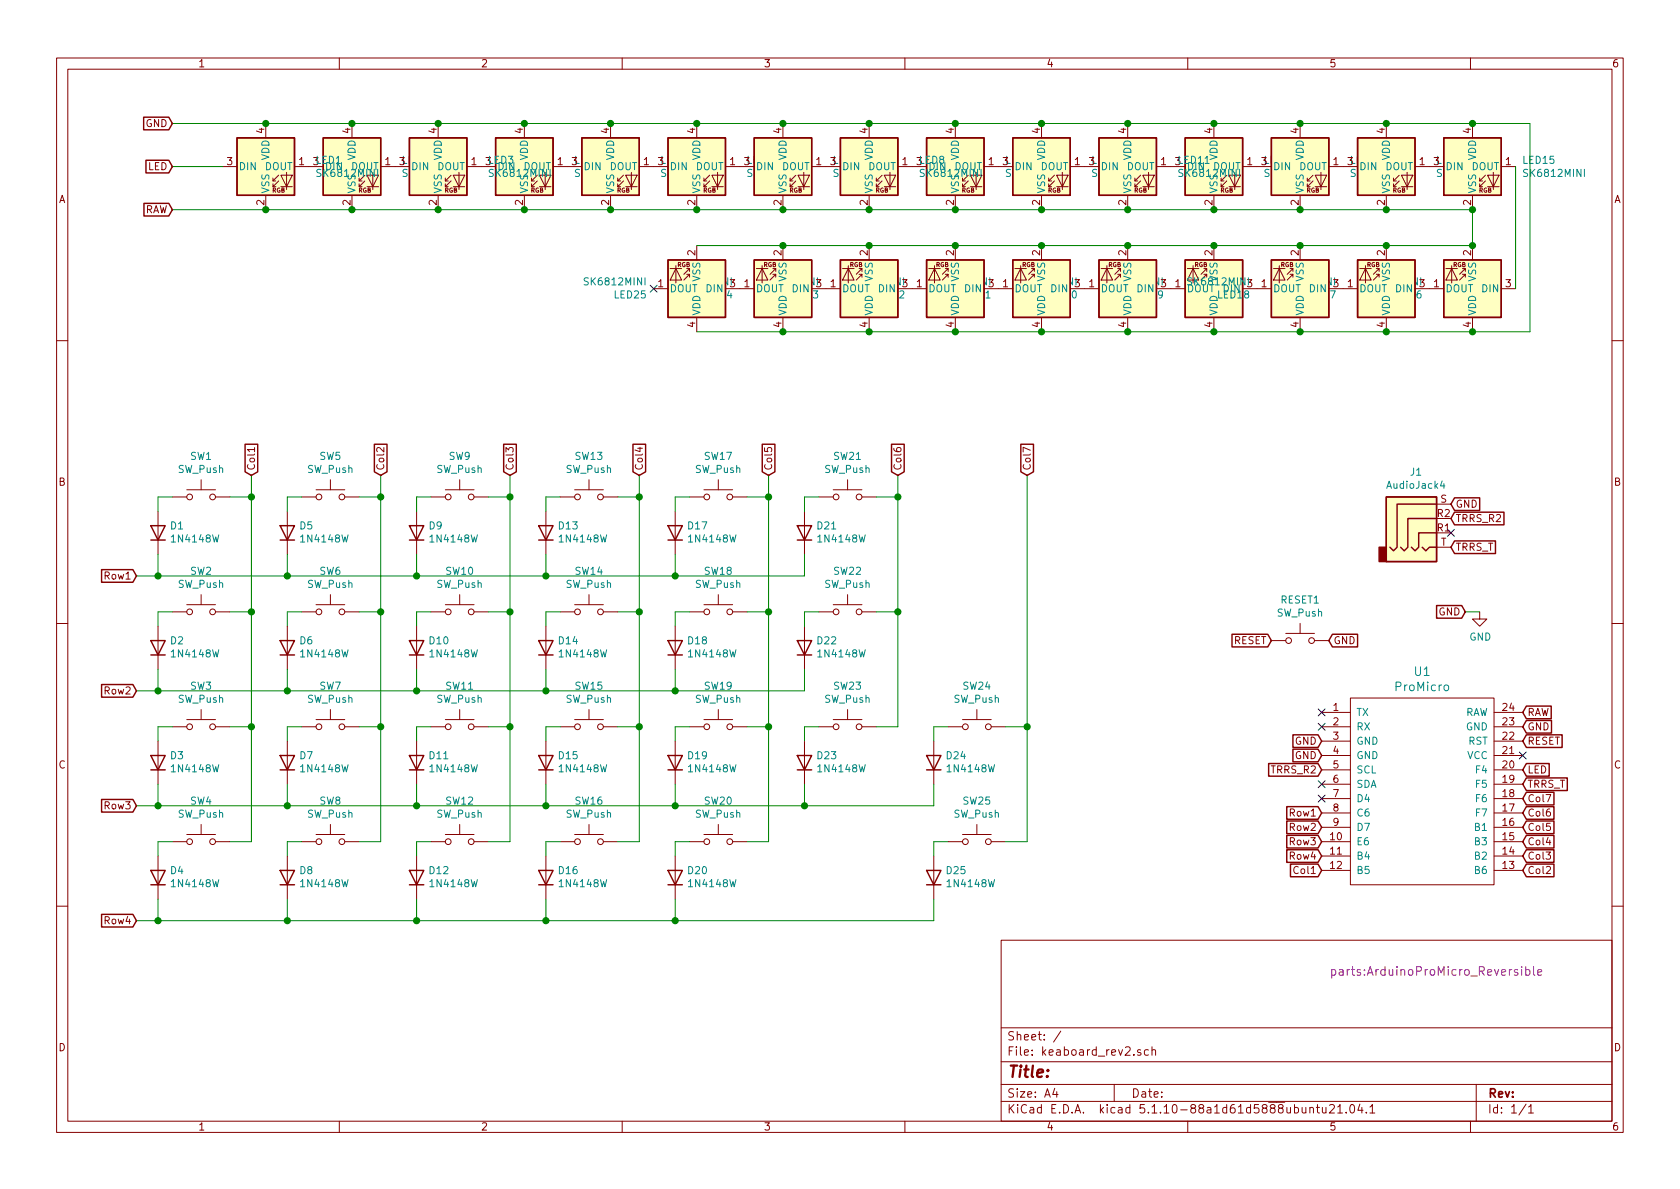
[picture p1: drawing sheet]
EESchema Schematic File Version 4
EELAYER 30 0
EELAYER END
$Descr A4 11693 8268
encoding utf-8
Sheet 1 1
Title ""
Date ""
Rev ""
Comp ""
Comment1 ""
Comment2 ""
Comment3 ""
Comment4 ""
$EndDescr
Text GLabel 1200 850  0    50   Input ~ 0
GND
Text GLabel 1200 1150 0    50   Input ~ 0
LED
Wire Wire Line
	1200 1150 1550 1150
Wire Wire Line
	1200 850  1850 850 
Wire Wire Line
	1200 1450 1850 1450
$Comp
L LED:SK6812MINI LED1
U 1 1
P 1850 1150
F 0 "LED1" H 2194 1196 50  0000 L CNN
F 1 "SK6812MINI" H 2194 1105 50  0000 L CNN
F 2 "parts:YS-SK6812MINI-E_reversible" H 1900 850 50  0001 L TNN
F 3 "https://cdn-shop.adafruit.com/product-files/2686/SK6812MINI_REV.01-1-2.pdf" H 1950 775 50  0001 L TNN
	1    1850 1150
	1    0    0    -1  
$EndComp
$Comp
L promicro:ProMicro U1
U 1 1
P 9900 5700
F 0 "U1" H 9900 6737 60  0000 C CNN
F 1 "ProMicro" H 9900 6631 60  0000 C CNN
F 2 "parts:ArduinoProMicro_Reversible" H 10000 4650 60  0000 C CNN
F 3 "" H 10000 4650 60  0000 C CNN
	1    9900 5700
	1    0    0    -1  
$EndComp
Text GLabel 10600 5050 2    50   Input ~ 0
GND
Text GLabel 9200 5150 0    50   Input ~ 0
GND
Text GLabel 9200 5250 0    50   Input ~ 0
GND
$Comp
L Diode:1N4148W D1
U 1 1
P 1100 3700
F 0 "D1" V 1146 3620 50  0000 R CNN
F 1 "1N4148W" V 1055 3620 50  0000 R CNN
F 2 "parts:D_SOD123_reversible" H 1100 3525 50  0001 C CNN
F 3 "https://www.vishay.com/docs/85748/1n4148w.pdf" H 1100 3700 50  0001 C CNN
	1    1100 3700
	0    -1   -1   0   
$EndComp
$Comp
L Switch:SW_Push SW1
U 1 1
P 1400 3450
F 0 "SW1" H 1400 3735 50  0000 C CNN
F 1 "SW_Push" H 1400 3644 50  0000 C CNN
F 2 "keyswitches:Kailh_socket_PG1350_reversible" H 1400 3650 50  0001 C CNN
F 3 "~" H 1400 3650 50  0001 C CNN
	1    1400 3450
	1    0    0    -1  
$EndComp
Text GLabel 950  4000 0    50   Input ~ 0
Row1
Text GLabel 950  4800 0    50   Input ~ 0
Row2
Text GLabel 950  5600 0    50   Input ~ 0
Row3
Text GLabel 950  6400 0    50   Input ~ 0
Row4
Text GLabel 1750 3300 1    50   Input ~ 0
Col1
Text GLabel 2650 3300 1    50   Input ~ 0
Col2
Text GLabel 3550 3300 1    50   Input ~ 0
Col3
Text GLabel 4450 3300 1    50   Input ~ 0
Col4
Text GLabel 5350 3300 1    50   Input ~ 0
Col5
Text GLabel 6250 3300 1    50   Input ~ 0
Col6
Text GLabel 9200 6050 0    50   Input ~ 0
Col1
Text GLabel 10600 6050 2    50   Input ~ 0
Col2
Text GLabel 10600 5950 2    50   Input ~ 0
Col3
Text GLabel 10600 5850 2    50   Input ~ 0
Col4
Text GLabel 10600 5750 2    50   Input ~ 0
Col5
Text GLabel 10600 5650 2    50   Input ~ 0
Col6
Text GLabel 9200 5650 0    50   Input ~ 0
Row1
Text GLabel 9200 5750 0    50   Input ~ 0
Row2
Text GLabel 9200 5850 0    50   Input ~ 0
Row3
Text GLabel 9200 5950 0    50   Input ~ 0
Row4
Text GLabel 7150 3300 1    50   Input ~ 0
Col7
Wire Wire Line
	1200 3450 1100 3450
Wire Wire Line
	1100 3450 1100 3550
Wire Wire Line
	3000 3450 2900 3450
Wire Wire Line
	2900 3450 2900 3550
Wire Wire Line
	3900 3450 3800 3450
Wire Wire Line
	3800 3450 3800 3550
Wire Wire Line
	4800 3450 4700 3450
Wire Wire Line
	4700 3450 4700 3550
Wire Wire Line
	5700 3450 5600 3450
Wire Wire Line
	5600 3450 5600 3550
Wire Wire Line
	1750 3450 1600 3450
Wire Wire Line
	1750 3450 1750 4250
Wire Wire Line
	1750 4250 1600 4250
Wire Wire Line
	1750 4250 1750 5050
Wire Wire Line
	1750 5050 1600 5050
Connection ~ 1750 4250
Wire Wire Line
	1750 5050 1750 5850
Wire Wire Line
	1750 5850 1600 5850
Connection ~ 1750 5050
Wire Wire Line
	2650 3450 2500 3450
Wire Wire Line
	2650 3450 2650 4250
Wire Wire Line
	2650 4250 2500 4250
Wire Wire Line
	2650 4250 2650 5050
Wire Wire Line
	2650 5050 2500 5050
Connection ~ 2650 4250
Wire Wire Line
	2650 5050 2650 5850
Wire Wire Line
	2650 5850 2500 5850
Connection ~ 2650 5050
Wire Wire Line
	3550 3450 3400 3450
Wire Wire Line
	3550 3450 3550 4250
Wire Wire Line
	3550 4250 3400 4250
Wire Wire Line
	3550 4250 3550 5050
Wire Wire Line
	3550 5050 3400 5050
Connection ~ 3550 4250
Wire Wire Line
	3550 5050 3550 5850
Wire Wire Line
	3550 5850 3400 5850
Connection ~ 3550 5050
Wire Wire Line
	4450 3450 4300 3450
Wire Wire Line
	4450 3450 4450 4250
Wire Wire Line
	4450 4250 4300 4250
Wire Wire Line
	4450 4250 4450 5050
Wire Wire Line
	4450 5050 4300 5050
Connection ~ 4450 4250
Wire Wire Line
	4450 5050 4450 5850
Wire Wire Line
	4450 5850 4300 5850
Connection ~ 4450 5050
Wire Wire Line
	5350 3450 5200 3450
Wire Wire Line
	5350 3450 5350 4250
Wire Wire Line
	5350 4250 5200 4250
Wire Wire Line
	5350 4250 5350 5050
Wire Wire Line
	5350 5050 5200 5050
Connection ~ 5350 4250
Wire Wire Line
	5350 5050 5350 5850
Wire Wire Line
	5350 5850 5200 5850
Connection ~ 5350 5050
Wire Wire Line
	6250 3450 6100 3450
Wire Wire Line
	6250 3450 6250 4250
Wire Wire Line
	6250 4250 6100 4250
Wire Wire Line
	6250 4250 6250 5050
Wire Wire Line
	6250 5050 6100 5050
Connection ~ 6250 4250
Wire Wire Line
	7150 5050 7000 5050
Wire Wire Line
	7150 5050 7150 5850
Wire Wire Line
	7150 5850 7000 5850
Connection ~ 7150 5050
Wire Wire Line
	1750 3300 1750 3450
Connection ~ 1750 3450
Wire Wire Line
	2650 3300 2650 3450
Connection ~ 2650 3450
Connection ~ 3550 3450
Wire Wire Line
	4450 3300 4450 3450
Connection ~ 4450 3450
Wire Wire Line
	5350 3300 5350 3450
Connection ~ 5350 3450
Connection ~ 6250 3450
Wire Wire Line
	7150 3300 7150 5050
Wire Wire Line
	1200 4250 1100 4250
Wire Wire Line
	1100 4250 1100 4350
Wire Wire Line
	1200 5050 1100 5050
Wire Wire Line
	1100 5050 1100 5150
Wire Wire Line
	1200 5850 1100 5850
Wire Wire Line
	1100 5850 1100 5950
Wire Wire Line
	2100 4250 2000 4250
Wire Wire Line
	2000 4250 2000 4350
Wire Wire Line
	2100 3450 2000 3450
Wire Wire Line
	2000 3450 2000 3550
Wire Wire Line
	2100 5050 2000 5050
Wire Wire Line
	2000 5050 2000 5150
Wire Wire Line
	2100 5850 2000 5850
Wire Wire Line
	2000 5850 2000 5950
Wire Wire Line
	3000 4250 2900 4250
Wire Wire Line
	2900 4250 2900 4350
Wire Wire Line
	3000 5050 2900 5050
Wire Wire Line
	2900 5050 2900 5150
Wire Wire Line
	3000 5850 2900 5850
Wire Wire Line
	2900 5850 2900 5950
Wire Wire Line
	3900 4250 3800 4250
Wire Wire Line
	3800 4250 3800 4350
Wire Wire Line
	4700 4250 4700 4350
Wire Wire Line
	4800 5050 4700 5050
Wire Wire Line
	4700 5050 4700 5150
Wire Wire Line
	4800 5850 4700 5850
Wire Wire Line
	4700 5850 4700 5950
Wire Wire Line
	3900 5850 3800 5850
Wire Wire Line
	3800 5850 3800 5950
Wire Wire Line
	3900 5050 3800 5050
Wire Wire Line
	3800 5050 3800 5150
Wire Wire Line
	5700 4250 5600 4250
Wire Wire Line
	5600 4250 5600 4350
Wire Wire Line
	5700 5050 5600 5050
Wire Wire Line
	5600 5050 5600 5150
Wire Wire Line
	6600 5050 6500 5050
Wire Wire Line
	6500 5050 6500 5150
Wire Wire Line
	6600 5850 6500 5850
Wire Wire Line
	6500 5850 6500 5950
Wire Wire Line
	950  4000 1100 4000
Wire Wire Line
	1100 4000 1100 3850
Wire Wire Line
	1100 4000 2000 4000
Wire Wire Line
	2000 4000 2000 3850
Connection ~ 1100 4000
Wire Wire Line
	2000 4000 2900 4000
Wire Wire Line
	2900 4000 2900 3850
Connection ~ 2000 4000
Wire Wire Line
	2900 4000 3800 4000
Wire Wire Line
	3800 4000 3800 3850
Connection ~ 2900 4000
Wire Wire Line
	3800 4000 4700 4000
Wire Wire Line
	4700 4000 4700 3850
Connection ~ 3800 4000
Wire Wire Line
	4700 4000 5600 4000
Wire Wire Line
	5600 4000 5600 3850
Connection ~ 4700 4000
Wire Wire Line
	950  4800 1100 4800
Wire Wire Line
	1100 4800 1100 4650
Wire Wire Line
	1100 4800 2000 4800
Wire Wire Line
	2000 4800 2000 4650
Connection ~ 1100 4800
Wire Wire Line
	2900 4800 2900 4650
Wire Wire Line
	2900 4800 3800 4800
Wire Wire Line
	3800 4800 3800 4650
Connection ~ 2900 4800
Wire Wire Line
	3800 4800 4700 4800
Wire Wire Line
	4700 4800 4700 4650
Connection ~ 3800 4800
Wire Wire Line
	4700 4800 5600 4800
Wire Wire Line
	5600 4800 5600 4650
Connection ~ 4700 4800
Wire Wire Line
	950  5600 1100 5600
Wire Wire Line
	1100 5600 1100 5450
Wire Wire Line
	2000 5600 2000 5450
Wire Wire Line
	2900 5600 2900 5450
Wire Wire Line
	2900 5600 3800 5600
Wire Wire Line
	3800 5600 3800 5450
Connection ~ 2900 5600
Wire Wire Line
	3800 5600 4700 5600
Wire Wire Line
	4700 5600 4700 5450
Connection ~ 3800 5600
Wire Wire Line
	5600 5600 5600 5450
Wire Wire Line
	5600 5600 6500 5600
Wire Wire Line
	6500 5600 6500 5450
Connection ~ 5600 5600
Wire Wire Line
	950  6400 1100 6400
Wire Wire Line
	1100 6400 1100 6250
Wire Wire Line
	1100 6400 2000 6400
Wire Wire Line
	2000 6400 2000 6250
Connection ~ 1100 6400
Wire Wire Line
	2000 6400 2900 6400
Wire Wire Line
	2900 6400 2900 6250
Connection ~ 2000 6400
Wire Wire Line
	2900 6400 3800 6400
Wire Wire Line
	3800 6400 3800 6250
Connection ~ 2900 6400
Wire Wire Line
	3800 6400 4700 6400
Wire Wire Line
	4700 6400 4700 6250
Connection ~ 3800 6400
Wire Wire Line
	6500 6400 6500 6250
$Comp
L Connector:AudioJack4 J1
U 1 1
P 9900 3600
F 0 "J1" H 9857 3925 50  0000 C CNN
F 1 "AudioJack4" H 9857 3834 50  0000 C CNN
F 2 "parts:TRRS-PJ-320A_reversible" H 9900 3600 50  0001 C CNN
F 3 "~" H 9900 3600 50  0001 C CNN
	1    9900 3600
	1    0    0    -1  
$EndComp
Text GLabel 10100 3800 2    50   Input ~ 0
TRRS_T
Text GLabel 10100 3600 2    50   Input ~ 0
TRRS_R2
Text GLabel 10100 3500 2    50   Input ~ 0
GND
NoConn ~ 10100 3700
Text GLabel 10600 5450 2    50   Input ~ 0
TRRS_T
Text GLabel 9200 5350 0    50   Input ~ 0
TRRS_R2
Text GLabel 10200 4250 0    50   Input ~ 0
GND
$Comp
L power:GND #PWR01
U 1 1
P 10300 4250
F 0 "#PWR01" H 10300 4000 50  0001 C CNN
F 1 "GND" H 10305 4077 50  0000 C CNN
F 2 "" H 10300 4250 50  0001 C CNN
F 3 "" H 10300 4250 50  0001 C CNN
	1    10300 4250
	1    0    0    -1  
$EndComp
Wire Wire Line
	10200 4250 10300 4250
Text GLabel 10600 5150 2    50   Input ~ 0
RESET
Text GLabel 8850 4450 0    50   Input ~ 0
RESET
$Comp
L Switch:SW_Push RESET1
U 1 1
P 9050 4450
F 0 "RESET1" H 9050 4735 50  0000 C CNN
F 1 "SW_Push" H 9050 4644 50  0000 C CNN
F 2 "parts:SW_EVQ-9P701P_reversible" H 9050 4650 50  0001 C CNN
F 3 "~" H 9050 4650 50  0001 C CNN
	1    9050 4450
	1    0    0    -1  
$EndComp
Text GLabel 9250 4450 2    50   Input ~ 0
GND
Text GLabel 10600 4950 2    50   Input ~ 0
RAW
Text GLabel 1200 1450 0    50   Input ~ 0
RAW
Text GLabel 10600 5350 2    50   Input ~ 0
LED
NoConn ~ 10600 5250
NoConn ~ 9200 4950
NoConn ~ 9200 5050
NoConn ~ 9200 5450
NoConn ~ 9200 5550
Wire Wire Line
	4700 6400 6500 6400
Connection ~ 4700 6400
Wire Wire Line
	4700 5600 5600 5600
Connection ~ 4700 5600
Wire Wire Line
	2000 4800 2900 4800
Connection ~ 2000 4800
Wire Wire Line
	2000 5600 2900 5600
Connection ~ 2000 5600
Wire Wire Line
	1100 5600 2000 5600
Connection ~ 1100 5600
Wire Wire Line
	3550 3300 3550 3450
Wire Wire Line
	6250 3300 6250 3450
Text GLabel 10600 5550 2    50   Input ~ 0
Col7
Connection ~ 1850 1450
Connection ~ 1850 850 
NoConn ~ 4550 2000
Wire Wire Line
	10650 850  10650 2300
Wire Wire Line
	10550 1150 10550 2000
Wire Wire Line
	10250 1450 10250 1700
$Comp
L Diode:1N4148W D5
U 1 1
P 2000 3700
F 0 "D5" V 2046 3620 50  0000 R CNN
F 1 "1N4148W" V 1955 3620 50  0000 R CNN
F 2 "parts:D_SOD123_reversible" H 2000 3525 50  0001 C CNN
F 3 "https://www.vishay.com/docs/85748/1n4148w.pdf" H 2000 3700 50  0001 C CNN
	1    2000 3700
	0    -1   -1   0   
$EndComp
$Comp
L Diode:1N4148W D9
U 1 1
P 2900 3700
F 0 "D9" V 2946 3620 50  0000 R CNN
F 1 "1N4148W" V 2855 3620 50  0000 R CNN
F 2 "parts:D_SOD123_reversible" H 2900 3525 50  0001 C CNN
F 3 "https://www.vishay.com/docs/85748/1n4148w.pdf" H 2900 3700 50  0001 C CNN
	1    2900 3700
	0    -1   -1   0   
$EndComp
$Comp
L Diode:1N4148W D13
U 1 1
P 3800 3700
F 0 "D13" V 3846 3620 50  0000 R CNN
F 1 "1N4148W" V 3755 3620 50  0000 R CNN
F 2 "parts:D_SOD123_reversible" H 3800 3525 50  0001 C CNN
F 3 "https://www.vishay.com/docs/85748/1n4148w.pdf" H 3800 3700 50  0001 C CNN
	1    3800 3700
	0    -1   -1   0   
$EndComp
$Comp
L Diode:1N4148W D17
U 1 1
P 4700 3700
F 0 "D17" V 4746 3620 50  0000 R CNN
F 1 "1N4148W" V 4655 3620 50  0000 R CNN
F 2 "parts:D_SOD123_reversible" H 4700 3525 50  0001 C CNN
F 3 "https://www.vishay.com/docs/85748/1n4148w.pdf" H 4700 3700 50  0001 C CNN
	1    4700 3700
	0    -1   -1   0   
$EndComp
$Comp
L Diode:1N4148W D21
U 1 1
P 5600 3700
F 0 "D21" V 5646 3620 50  0000 R CNN
F 1 "1N4148W" V 5555 3620 50  0000 R CNN
F 2 "parts:D_SOD123_reversible" H 5600 3525 50  0001 C CNN
F 3 "https://www.vishay.com/docs/85748/1n4148w.pdf" H 5600 3700 50  0001 C CNN
	1    5600 3700
	0    -1   -1   0   
$EndComp
$Comp
L Diode:1N4148W D22
U 1 1
P 5600 4500
F 0 "D22" V 5646 4420 50  0000 R CNN
F 1 "1N4148W" V 5555 4420 50  0000 R CNN
F 2 "parts:D_SOD123_reversible" H 5600 4325 50  0001 C CNN
F 3 "https://www.vishay.com/docs/85748/1n4148w.pdf" H 5600 4500 50  0001 C CNN
	1    5600 4500
	0    -1   -1   0   
$EndComp
$Comp
L Diode:1N4148W D18
U 1 1
P 4700 4500
F 0 "D18" V 4746 4420 50  0000 R CNN
F 1 "1N4148W" V 4655 4420 50  0000 R CNN
F 2 "parts:D_SOD123_reversible" H 4700 4325 50  0001 C CNN
F 3 "https://www.vishay.com/docs/85748/1n4148w.pdf" H 4700 4500 50  0001 C CNN
	1    4700 4500
	0    -1   -1   0   
$EndComp
$Comp
L Diode:1N4148W D14
U 1 1
P 3800 4500
F 0 "D14" V 3846 4420 50  0000 R CNN
F 1 "1N4148W" V 3755 4420 50  0000 R CNN
F 2 "parts:D_SOD123_reversible" H 3800 4325 50  0001 C CNN
F 3 "https://www.vishay.com/docs/85748/1n4148w.pdf" H 3800 4500 50  0001 C CNN
	1    3800 4500
	0    -1   -1   0   
$EndComp
$Comp
L Diode:1N4148W D10
U 1 1
P 2900 4500
F 0 "D10" V 2946 4420 50  0000 R CNN
F 1 "1N4148W" V 2855 4420 50  0000 R CNN
F 2 "parts:D_SOD123_reversible" H 2900 4325 50  0001 C CNN
F 3 "https://www.vishay.com/docs/85748/1n4148w.pdf" H 2900 4500 50  0001 C CNN
	1    2900 4500
	0    -1   -1   0   
$EndComp
$Comp
L Diode:1N4148W D6
U 1 1
P 2000 4500
F 0 "D6" V 2046 4420 50  0000 R CNN
F 1 "1N4148W" V 1955 4420 50  0000 R CNN
F 2 "parts:D_SOD123_reversible" H 2000 4325 50  0001 C CNN
F 3 "https://www.vishay.com/docs/85748/1n4148w.pdf" H 2000 4500 50  0001 C CNN
	1    2000 4500
	0    -1   -1   0   
$EndComp
$Comp
L Diode:1N4148W D2
U 1 1
P 1100 4500
F 0 "D2" V 1146 4420 50  0000 R CNN
F 1 "1N4148W" V 1055 4420 50  0000 R CNN
F 2 "parts:D_SOD123_reversible" H 1100 4325 50  0001 C CNN
F 3 "https://www.vishay.com/docs/85748/1n4148w.pdf" H 1100 4500 50  0001 C CNN
	1    1100 4500
	0    -1   -1   0   
$EndComp
$Comp
L Diode:1N4148W D3
U 1 1
P 1100 5300
F 0 "D3" V 1146 5220 50  0000 R CNN
F 1 "1N4148W" V 1055 5220 50  0000 R CNN
F 2 "parts:D_SOD123_reversible" H 1100 5125 50  0001 C CNN
F 3 "https://www.vishay.com/docs/85748/1n4148w.pdf" H 1100 5300 50  0001 C CNN
	1    1100 5300
	0    -1   -1   0   
$EndComp
$Comp
L Diode:1N4148W D7
U 1 1
P 2000 5300
F 0 "D7" V 2046 5220 50  0000 R CNN
F 1 "1N4148W" V 1955 5220 50  0000 R CNN
F 2 "parts:D_SOD123_reversible" H 2000 5125 50  0001 C CNN
F 3 "https://www.vishay.com/docs/85748/1n4148w.pdf" H 2000 5300 50  0001 C CNN
	1    2000 5300
	0    -1   -1   0   
$EndComp
$Comp
L Diode:1N4148W D11
U 1 1
P 2900 5300
F 0 "D11" V 2946 5220 50  0000 R CNN
F 1 "1N4148W" V 2855 5220 50  0000 R CNN
F 2 "parts:D_SOD123_reversible" H 2900 5125 50  0001 C CNN
F 3 "https://www.vishay.com/docs/85748/1n4148w.pdf" H 2900 5300 50  0001 C CNN
	1    2900 5300
	0    -1   -1   0   
$EndComp
$Comp
L Diode:1N4148W D15
U 1 1
P 3800 5300
F 0 "D15" V 3846 5220 50  0000 R CNN
F 1 "1N4148W" V 3755 5220 50  0000 R CNN
F 2 "parts:D_SOD123_reversible" H 3800 5125 50  0001 C CNN
F 3 "https://www.vishay.com/docs/85748/1n4148w.pdf" H 3800 5300 50  0001 C CNN
	1    3800 5300
	0    -1   -1   0   
$EndComp
$Comp
L Diode:1N4148W D19
U 1 1
P 4700 5300
F 0 "D19" V 4746 5220 50  0000 R CNN
F 1 "1N4148W" V 4655 5220 50  0000 R CNN
F 2 "parts:D_SOD123_reversible" H 4700 5125 50  0001 C CNN
F 3 "https://www.vishay.com/docs/85748/1n4148w.pdf" H 4700 5300 50  0001 C CNN
	1    4700 5300
	0    -1   -1   0   
$EndComp
$Comp
L Diode:1N4148W D23
U 1 1
P 5600 5300
F 0 "D23" V 5646 5220 50  0000 R CNN
F 1 "1N4148W" V 5555 5220 50  0000 R CNN
F 2 "parts:D_SOD123_reversible" H 5600 5125 50  0001 C CNN
F 3 "https://www.vishay.com/docs/85748/1n4148w.pdf" H 5600 5300 50  0001 C CNN
	1    5600 5300
	0    -1   -1   0   
$EndComp
$Comp
L Diode:1N4148W D24
U 1 1
P 6500 5300
F 0 "D24" V 6546 5220 50  0000 R CNN
F 1 "1N4148W" V 6455 5220 50  0000 R CNN
F 2 "parts:D_SOD123_reversible" H 6500 5125 50  0001 C CNN
F 3 "https://www.vishay.com/docs/85748/1n4148w.pdf" H 6500 5300 50  0001 C CNN
	1    6500 5300
	0    -1   -1   0   
$EndComp
$Comp
L Diode:1N4148W D25
U 1 1
P 6500 6100
F 0 "D25" V 6546 6020 50  0000 R CNN
F 1 "1N4148W" V 6455 6020 50  0000 R CNN
F 2 "parts:D_SOD123_reversible" H 6500 5925 50  0001 C CNN
F 3 "https://www.vishay.com/docs/85748/1n4148w.pdf" H 6500 6100 50  0001 C CNN
	1    6500 6100
	0    -1   -1   0   
$EndComp
$Comp
L Diode:1N4148W D20
U 1 1
P 4700 6100
F 0 "D20" V 4746 6020 50  0000 R CNN
F 1 "1N4148W" V 4655 6020 50  0000 R CNN
F 2 "parts:D_SOD123_reversible" H 4700 5925 50  0001 C CNN
F 3 "https://www.vishay.com/docs/85748/1n4148w.pdf" H 4700 6100 50  0001 C CNN
	1    4700 6100
	0    -1   -1   0   
$EndComp
$Comp
L Diode:1N4148W D16
U 1 1
P 3800 6100
F 0 "D16" V 3846 6020 50  0000 R CNN
F 1 "1N4148W" V 3755 6020 50  0000 R CNN
F 2 "parts:D_SOD123_reversible" H 3800 5925 50  0001 C CNN
F 3 "https://www.vishay.com/docs/85748/1n4148w.pdf" H 3800 6100 50  0001 C CNN
	1    3800 6100
	0    -1   -1   0   
$EndComp
$Comp
L Diode:1N4148W D12
U 1 1
P 2900 6100
F 0 "D12" V 2946 6020 50  0000 R CNN
F 1 "1N4148W" V 2855 6020 50  0000 R CNN
F 2 "parts:D_SOD123_reversible" H 2900 5925 50  0001 C CNN
F 3 "https://www.vishay.com/docs/85748/1n4148w.pdf" H 2900 6100 50  0001 C CNN
	1    2900 6100
	0    -1   -1   0   
$EndComp
$Comp
L Diode:1N4148W D8
U 1 1
P 2000 6100
F 0 "D8" V 2046 6020 50  0000 R CNN
F 1 "1N4148W" V 1955 6020 50  0000 R CNN
F 2 "parts:D_SOD123_reversible" H 2000 5925 50  0001 C CNN
F 3 "https://www.vishay.com/docs/85748/1n4148w.pdf" H 2000 6100 50  0001 C CNN
	1    2000 6100
	0    -1   -1   0   
$EndComp
$Comp
L Diode:1N4148W D4
U 1 1
P 1100 6100
F 0 "D4" V 1146 6020 50  0000 R CNN
F 1 "1N4148W" V 1055 6020 50  0000 R CNN
F 2 "parts:D_SOD123_reversible" H 1100 5925 50  0001 C CNN
F 3 "https://www.vishay.com/docs/85748/1n4148w.pdf" H 1100 6100 50  0001 C CNN
	1    1100 6100
	0    -1   -1   0   
$EndComp
$Comp
L Switch:SW_Push SW5
U 1 1
P 2300 3450
F 0 "SW5" H 2300 3735 50  0000 C CNN
F 1 "SW_Push" H 2300 3644 50  0000 C CNN
F 2 "keyswitches:Kailh_socket_PG1350_reversible" H 2300 3650 50  0001 C CNN
F 3 "~" H 2300 3650 50  0001 C CNN
	1    2300 3450
	1    0    0    -1  
$EndComp
$Comp
L Switch:SW_Push SW9
U 1 1
P 3200 3450
F 0 "SW9" H 3200 3735 50  0000 C CNN
F 1 "SW_Push" H 3200 3644 50  0000 C CNN
F 2 "keyswitches:Kailh_socket_PG1350_reversible" H 3200 3650 50  0001 C CNN
F 3 "~" H 3200 3650 50  0001 C CNN
	1    3200 3450
	1    0    0    -1  
$EndComp
$Comp
L Switch:SW_Push SW13
U 1 1
P 4100 3450
F 0 "SW13" H 4100 3735 50  0000 C CNN
F 1 "SW_Push" H 4100 3644 50  0000 C CNN
F 2 "keyswitches:Kailh_socket_PG1350_reversible" H 4100 3650 50  0001 C CNN
F 3 "~" H 4100 3650 50  0001 C CNN
	1    4100 3450
	1    0    0    -1  
$EndComp
$Comp
L Switch:SW_Push SW17
U 1 1
P 5000 3450
F 0 "SW17" H 5000 3735 50  0000 C CNN
F 1 "SW_Push" H 5000 3644 50  0000 C CNN
F 2 "keyswitches:Kailh_socket_PG1350_reversible" H 5000 3650 50  0001 C CNN
F 3 "~" H 5000 3650 50  0001 C CNN
	1    5000 3450
	1    0    0    -1  
$EndComp
$Comp
L Switch:SW_Push SW21
U 1 1
P 5900 3450
F 0 "SW21" H 5900 3735 50  0000 C CNN
F 1 "SW_Push" H 5900 3644 50  0000 C CNN
F 2 "keyswitches:Kailh_socket_PG1350_reversible" H 5900 3650 50  0001 C CNN
F 3 "~" H 5900 3650 50  0001 C CNN
	1    5900 3450
	1    0    0    -1  
$EndComp
$Comp
L Switch:SW_Push SW22
U 1 1
P 5900 4250
F 0 "SW22" H 5900 4535 50  0000 C CNN
F 1 "SW_Push" H 5900 4444 50  0000 C CNN
F 2 "keyswitches:Kailh_socket_PG1350_reversible" H 5900 4450 50  0001 C CNN
F 3 "~" H 5900 4450 50  0001 C CNN
	1    5900 4250
	1    0    0    -1  
$EndComp
Wire Wire Line
	4700 4250 4800 4250
$Comp
L Switch:SW_Push SW18
U 1 1
P 5000 4250
F 0 "SW18" H 5000 4535 50  0000 C CNN
F 1 "SW_Push" H 5000 4444 50  0000 C CNN
F 2 "keyswitches:Kailh_socket_PG1350_reversible" H 5000 4450 50  0001 C CNN
F 3 "~" H 5000 4450 50  0001 C CNN
	1    5000 4250
	1    0    0    -1  
$EndComp
$Comp
L Switch:SW_Push SW14
U 1 1
P 4100 4250
F 0 "SW14" H 4100 4535 50  0000 C CNN
F 1 "SW_Push" H 4100 4444 50  0000 C CNN
F 2 "keyswitches:Kailh_socket_PG1350_reversible" H 4100 4450 50  0001 C CNN
F 3 "~" H 4100 4450 50  0001 C CNN
	1    4100 4250
	1    0    0    -1  
$EndComp
$Comp
L Switch:SW_Push SW10
U 1 1
P 3200 4250
F 0 "SW10" H 3200 4535 50  0000 C CNN
F 1 "SW_Push" H 3200 4444 50  0000 C CNN
F 2 "keyswitches:Kailh_socket_PG1350_reversible" H 3200 4450 50  0001 C CNN
F 3 "~" H 3200 4450 50  0001 C CNN
	1    3200 4250
	1    0    0    -1  
$EndComp
$Comp
L Switch:SW_Push SW6
U 1 1
P 2300 4250
F 0 "SW6" H 2300 4535 50  0000 C CNN
F 1 "SW_Push" H 2300 4444 50  0000 C CNN
F 2 "keyswitches:Kailh_socket_PG1350_reversible" H 2300 4450 50  0001 C CNN
F 3 "~" H 2300 4450 50  0001 C CNN
	1    2300 4250
	1    0    0    -1  
$EndComp
$Comp
L Switch:SW_Push SW2
U 1 1
P 1400 4250
F 0 "SW2" H 1400 4535 50  0000 C CNN
F 1 "SW_Push" H 1400 4444 50  0000 C CNN
F 2 "keyswitches:Kailh_socket_PG1350_reversible" H 1400 4450 50  0001 C CNN
F 3 "~" H 1400 4450 50  0001 C CNN
	1    1400 4250
	1    0    0    -1  
$EndComp
$Comp
L Switch:SW_Push SW3
U 1 1
P 1400 5050
F 0 "SW3" H 1400 5335 50  0000 C CNN
F 1 "SW_Push" H 1400 5244 50  0000 C CNN
F 2 "keyswitches:Kailh_socket_PG1350_reversible" H 1400 5250 50  0001 C CNN
F 3 "~" H 1400 5250 50  0001 C CNN
	1    1400 5050
	1    0    0    -1  
$EndComp
$Comp
L Switch:SW_Push SW4
U 1 1
P 1400 5850
F 0 "SW4" H 1400 6135 50  0000 C CNN
F 1 "SW_Push" H 1400 6044 50  0000 C CNN
F 2 "keyswitches:Kailh_socket_PG1350_reversible" H 1400 6050 50  0001 C CNN
F 3 "~" H 1400 6050 50  0001 C CNN
	1    1400 5850
	1    0    0    -1  
$EndComp
$Comp
L Switch:SW_Push SW8
U 1 1
P 2300 5850
F 0 "SW8" H 2300 6135 50  0000 C CNN
F 1 "SW_Push" H 2300 6044 50  0000 C CNN
F 2 "keyswitches:Kailh_socket_PG1350_reversible" H 2300 6050 50  0001 C CNN
F 3 "~" H 2300 6050 50  0001 C CNN
	1    2300 5850
	1    0    0    -1  
$EndComp
$Comp
L Switch:SW_Push SW7
U 1 1
P 2300 5050
F 0 "SW7" H 2300 5335 50  0000 C CNN
F 1 "SW_Push" H 2300 5244 50  0000 C CNN
F 2 "keyswitches:Kailh_socket_PG1350_reversible" H 2300 5250 50  0001 C CNN
F 3 "~" H 2300 5250 50  0001 C CNN
	1    2300 5050
	1    0    0    -1  
$EndComp
$Comp
L Switch:SW_Push SW11
U 1 1
P 3200 5050
F 0 "SW11" H 3200 5335 50  0000 C CNN
F 1 "SW_Push" H 3200 5244 50  0000 C CNN
F 2 "keyswitches:Kailh_socket_PG1350_reversible" H 3200 5250 50  0001 C CNN
F 3 "~" H 3200 5250 50  0001 C CNN
	1    3200 5050
	1    0    0    -1  
$EndComp
$Comp
L Switch:SW_Push SW12
U 1 1
P 3200 5850
F 0 "SW12" H 3200 6135 50  0000 C CNN
F 1 "SW_Push" H 3200 6044 50  0000 C CNN
F 2 "keyswitches:Kailh_socket_PG1350_reversible" H 3200 6050 50  0001 C CNN
F 3 "~" H 3200 6050 50  0001 C CNN
	1    3200 5850
	1    0    0    -1  
$EndComp
$Comp
L Switch:SW_Push SW16
U 1 1
P 4100 5850
F 0 "SW16" H 4100 6135 50  0000 C CNN
F 1 "SW_Push" H 4100 6044 50  0000 C CNN
F 2 "keyswitches:Kailh_socket_PG1350_reversible" H 4100 6050 50  0001 C CNN
F 3 "~" H 4100 6050 50  0001 C CNN
	1    4100 5850
	1    0    0    -1  
$EndComp
$Comp
L Switch:SW_Push SW15
U 1 1
P 4100 5050
F 0 "SW15" H 4100 5335 50  0000 C CNN
F 1 "SW_Push" H 4100 5244 50  0000 C CNN
F 2 "keyswitches:Kailh_socket_PG1350_reversible" H 4100 5250 50  0001 C CNN
F 3 "~" H 4100 5250 50  0001 C CNN
	1    4100 5050
	1    0    0    -1  
$EndComp
$Comp
L Switch:SW_Push SW19
U 1 1
P 5000 5050
F 0 "SW19" H 5000 5335 50  0000 C CNN
F 1 "SW_Push" H 5000 5244 50  0000 C CNN
F 2 "keyswitches:Kailh_socket_PG1350_reversible" H 5000 5250 50  0001 C CNN
F 3 "~" H 5000 5250 50  0001 C CNN
	1    5000 5050
	1    0    0    -1  
$EndComp
$Comp
L Switch:SW_Push SW20
U 1 1
P 5000 5850
F 0 "SW20" H 5000 6135 50  0000 C CNN
F 1 "SW_Push" H 5000 6044 50  0000 C CNN
F 2 "keyswitches:Kailh_socket_PG1350_reversible" H 5000 6050 50  0001 C CNN
F 3 "~" H 5000 6050 50  0001 C CNN
	1    5000 5850
	1    0    0    -1  
$EndComp
$Comp
L Switch:SW_Push SW23
U 1 1
P 5900 5050
F 0 "SW23" H 5900 5335 50  0000 C CNN
F 1 "SW_Push" H 5900 5244 50  0000 C CNN
F 2 "keyswitches:Kailh_socket_PG1350_reversible" H 5900 5250 50  0001 C CNN
F 3 "~" H 5900 5250 50  0001 C CNN
	1    5900 5050
	1    0    0    -1  
$EndComp
$Comp
L Switch:SW_Push SW24
U 1 1
P 6800 5050
F 0 "SW24" H 6800 5335 50  0000 C CNN
F 1 "SW_Push" H 6800 5244 50  0000 C CNN
F 2 "keyswitches:Kailh_socket_PG1350_reversible" H 6800 5250 50  0001 C CNN
F 3 "~" H 6800 5250 50  0001 C CNN
	1    6800 5050
	1    0    0    -1  
$EndComp
$Comp
L Switch:SW_Push SW25
U 1 1
P 6800 5850
F 0 "SW25" H 6800 6135 50  0000 C CNN
F 1 "SW_Push" H 6800 6044 50  0000 C CNN
F 2 "keyswitches:Kailh_socket_PG1350_reversible" H 6800 6050 50  0001 C CNN
F 3 "~" H 6800 6050 50  0001 C CNN
	1    6800 5850
	1    0    0    -1  
$EndComp
Wire Wire Line
	1850 850  2450 850 
Wire Wire Line
	1850 1450 2450 1450
$Comp
L LED:SK6812MINI LED2
U 1 1
P 2450 1150
F 0 "LED2" H 2794 1196 50  0000 L CNN
F 1 "SK6812MINI" H 2794 1105 50  0000 L CNN
F 2 "parts:YS-SK6812MINI-E_reversible" H 2500 850 50  0001 L TNN
F 3 "https://cdn-shop.adafruit.com/product-files/2686/SK6812MINI_REV.01-1-2.pdf" H 2550 775 50  0001 L TNN
	1    2450 1150
	1    0    0    -1  
$EndComp
Connection ~ 2450 850 
Wire Wire Line
	2450 850  3050 850 
Connection ~ 2450 1450
Wire Wire Line
	2450 1450 3050 1450
$Comp
L LED:SK6812MINI LED3
U 1 1
P 3050 1150
F 0 "LED3" H 3394 1196 50  0000 L CNN
F 1 "SK6812MINI" H 3394 1105 50  0000 L CNN
F 2 "parts:YS-SK6812MINI-E_reversible" H 3100 850 50  0001 L TNN
F 3 "https://cdn-shop.adafruit.com/product-files/2686/SK6812MINI_REV.01-1-2.pdf" H 3150 775 50  0001 L TNN
	1    3050 1150
	1    0    0    -1  
$EndComp
$Comp
L LED:SK6812MINI LED4
U 1 1
P 3650 1150
F 0 "LED4" H 3994 1196 50  0000 L CNN
F 1 "SK6812MINI" H 3994 1105 50  0000 L CNN
F 2 "parts:YS-SK6812MINI-E_reversible" H 3700 850 50  0001 L TNN
F 3 "https://cdn-shop.adafruit.com/product-files/2686/SK6812MINI_REV.01-1-2.pdf" H 3750 775 50  0001 L TNN
	1    3650 1150
	1    0    0    -1  
$EndComp
Connection ~ 3050 850 
Wire Wire Line
	3050 850  3650 850 
Connection ~ 3050 1450
Wire Wire Line
	3050 1450 3650 1450
Connection ~ 3650 850 
Wire Wire Line
	3650 850  4250 850 
Connection ~ 3650 1450
Wire Wire Line
	3650 1450 4250 1450
$Comp
L LED:SK6812MINI LED5
U 1 1
P 4250 1150
F 0 "LED5" H 4594 1196 50  0000 L CNN
F 1 "SK6812MINI" H 4594 1105 50  0000 L CNN
F 2 "parts:YS-SK6812MINI-E_reversible" H 4300 850 50  0001 L TNN
F 3 "https://cdn-shop.adafruit.com/product-files/2686/SK6812MINI_REV.01-1-2.pdf" H 4350 775 50  0001 L TNN
	1    4250 1150
	1    0    0    -1  
$EndComp
$Comp
L LED:SK6812MINI LED6
U 1 1
P 4850 1150
F 0 "LED6" H 5194 1196 50  0000 L CNN
F 1 "SK6812MINI" H 5194 1105 50  0000 L CNN
F 2 "parts:YS-SK6812MINI-E_reversible" H 4900 850 50  0001 L TNN
F 3 "https://cdn-shop.adafruit.com/product-files/2686/SK6812MINI_REV.01-1-2.pdf" H 4950 775 50  0001 L TNN
	1    4850 1150
	1    0    0    -1  
$EndComp
$Comp
L LED:SK6812MINI LED7
U 1 1
P 5450 1150
F 0 "LED7" H 5794 1196 50  0000 L CNN
F 1 "SK6812MINI" H 5794 1105 50  0000 L CNN
F 2 "parts:YS-SK6812MINI-E_reversible" H 5500 850 50  0001 L TNN
F 3 "https://cdn-shop.adafruit.com/product-files/2686/SK6812MINI_REV.01-1-2.pdf" H 5550 775 50  0001 L TNN
	1    5450 1150
	1    0    0    -1  
$EndComp
$Comp
L LED:SK6812MINI LED8
U 1 1
P 6050 1150
F 0 "LED8" H 6394 1196 50  0000 L CNN
F 1 "SK6812MINI" H 6394 1105 50  0000 L CNN
F 2 "parts:YS-SK6812MINI-E_reversible" H 6100 850 50  0001 L TNN
F 3 "https://cdn-shop.adafruit.com/product-files/2686/SK6812MINI_REV.01-1-2.pdf" H 6150 775 50  0001 L TNN
	1    6050 1150
	1    0    0    -1  
$EndComp
Connection ~ 4250 850 
Wire Wire Line
	4250 850  4850 850 
Connection ~ 4250 1450
Wire Wire Line
	4250 1450 4850 1450
Connection ~ 4850 850 
Wire Wire Line
	4850 850  5450 850 
Connection ~ 4850 1450
Wire Wire Line
	4850 1450 5450 1450
Connection ~ 5450 850 
Wire Wire Line
	5450 850  6050 850 
Connection ~ 5450 1450
Wire Wire Line
	5450 1450 6050 1450
Connection ~ 6050 850 
Wire Wire Line
	6050 850  6650 850 
Connection ~ 6050 1450
Wire Wire Line
	6050 1450 6650 1450
$Comp
L LED:SK6812MINI LED9
U 1 1
P 6650 1150
F 0 "LED9" H 6994 1196 50  0000 L CNN
F 1 "SK6812MINI" H 6994 1105 50  0000 L CNN
F 2 "parts:YS-SK6812MINI-E_reversible" H 6700 850 50  0001 L TNN
F 3 "https://cdn-shop.adafruit.com/product-files/2686/SK6812MINI_REV.01-1-2.pdf" H 6750 775 50  0001 L TNN
	1    6650 1150
	1    0    0    -1  
$EndComp
$Comp
L LED:SK6812MINI LED10
U 1 1
P 7250 1150
F 0 "LED10" H 7594 1196 50  0000 L CNN
F 1 "SK6812MINI" H 7594 1105 50  0000 L CNN
F 2 "parts:YS-SK6812MINI-E_reversible" H 7300 850 50  0001 L TNN
F 3 "https://cdn-shop.adafruit.com/product-files/2686/SK6812MINI_REV.01-1-2.pdf" H 7350 775 50  0001 L TNN
	1    7250 1150
	1    0    0    -1  
$EndComp
$Comp
L LED:SK6812MINI LED11
U 1 1
P 7850 1150
F 0 "LED11" H 8194 1196 50  0000 L CNN
F 1 "SK6812MINI" H 8194 1105 50  0000 L CNN
F 2 "parts:YS-SK6812MINI-E_reversible" H 7900 850 50  0001 L TNN
F 3 "https://cdn-shop.adafruit.com/product-files/2686/SK6812MINI_REV.01-1-2.pdf" H 7950 775 50  0001 L TNN
	1    7850 1150
	1    0    0    -1  
$EndComp
$Comp
L LED:SK6812MINI LED12
U 1 1
P 8450 1150
F 0 "LED12" H 8794 1196 50  0000 L CNN
F 1 "SK6812MINI" H 8794 1105 50  0000 L CNN
F 2 "parts:YS-SK6812MINI-E_reversible" H 8500 850 50  0001 L TNN
F 3 "https://cdn-shop.adafruit.com/product-files/2686/SK6812MINI_REV.01-1-2.pdf" H 8550 775 50  0001 L TNN
	1    8450 1150
	1    0    0    -1  
$EndComp
$Comp
L LED:SK6812MINI LED13
U 1 1
P 9050 1150
F 0 "LED13" H 9394 1196 50  0000 L CNN
F 1 "SK6812MINI" H 9394 1105 50  0000 L CNN
F 2 "parts:YS-SK6812MINI-E_reversible" H 9100 850 50  0001 L TNN
F 3 "https://cdn-shop.adafruit.com/product-files/2686/SK6812MINI_REV.01-1-2.pdf" H 9150 775 50  0001 L TNN
	1    9050 1150
	1    0    0    -1  
$EndComp
$Comp
L LED:SK6812MINI LED14
U 1 1
P 9650 1150
F 0 "LED14" H 9994 1196 50  0000 L CNN
F 1 "SK6812MINI" H 9994 1105 50  0000 L CNN
F 2 "parts:YS-SK6812MINI-E_reversible" H 9700 850 50  0001 L TNN
F 3 "https://cdn-shop.adafruit.com/product-files/2686/SK6812MINI_REV.01-1-2.pdf" H 9750 775 50  0001 L TNN
	1    9650 1150
	1    0    0    -1  
$EndComp
$Comp
L LED:SK6812MINI LED15
U 1 1
P 10250 1150
F 0 "LED15" H 10594 1196 50  0000 L CNN
F 1 "SK6812MINI" H 10594 1105 50  0000 L CNN
F 2 "parts:YS-SK6812MINI-E_reversible" H 10300 850 50  0001 L TNN
F 3 "https://cdn-shop.adafruit.com/product-files/2686/SK6812MINI_REV.01-1-2.pdf" H 10350 775 50  0001 L TNN
	1    10250 1150
	1    0    0    -1  
$EndComp
Connection ~ 6650 850 
Wire Wire Line
	6650 850  7250 850 
Connection ~ 6650 1450
Wire Wire Line
	6650 1450 7250 1450
Connection ~ 7250 850 
Wire Wire Line
	7250 850  7850 850 
Connection ~ 7250 1450
Wire Wire Line
	7250 1450 7850 1450
Connection ~ 7850 850 
Wire Wire Line
	7850 850  8450 850 
Connection ~ 7850 1450
Wire Wire Line
	7850 1450 8450 1450
Connection ~ 8450 850 
Wire Wire Line
	8450 850  9050 850 
Connection ~ 8450 1450
Wire Wire Line
	8450 1450 9050 1450
Connection ~ 9050 850 
Wire Wire Line
	9050 850  9650 850 
Connection ~ 9050 1450
Wire Wire Line
	9050 1450 9650 1450
Connection ~ 9650 850 
Wire Wire Line
	9650 850  10250 850 
Connection ~ 9650 1450
Wire Wire Line
	9650 1450 10250 1450
Connection ~ 10250 850 
Wire Wire Line
	10250 850  10650 850 
Connection ~ 10250 1450
$Comp
L LED:SK6812MINI LED16
U 1 1
P 10250 2000
F 0 "LED16" H 10594 2046 50  0000 L CNN
F 1 "SK6812MINI" H 10594 1955 50  0000 L CNN
F 2 "parts:YS-SK6812MINI-E_reversible" H 10300 1700 50  0001 L TNN
F 3 "https://cdn-shop.adafruit.com/product-files/2686/SK6812MINI_REV.01-1-2.pdf" H 10350 1625 50  0001 L TNN
	1    10250 2000
	-1   0    0    1   
$EndComp
$Comp
L LED:SK6812MINI LED17
U 1 1
P 9650 2000
F 0 "LED17" H 9994 2046 50  0000 L CNN
F 1 "SK6812MINI" H 9994 1955 50  0000 L CNN
F 2 "parts:YS-SK6812MINI-E_reversible" H 9700 1700 50  0001 L TNN
F 3 "https://cdn-shop.adafruit.com/product-files/2686/SK6812MINI_REV.01-1-2.pdf" H 9750 1625 50  0001 L TNN
	1    9650 2000
	-1   0    0    1   
$EndComp
$Comp
L LED:SK6812MINI LED18
U 1 1
P 9050 2000
F 0 "LED18" H 9394 2046 50  0000 L CNN
F 1 "SK6812MINI" H 9394 1955 50  0000 L CNN
F 2 "parts:YS-SK6812MINI-E_reversible" H 9100 1700 50  0001 L TNN
F 3 "https://cdn-shop.adafruit.com/product-files/2686/SK6812MINI_REV.01-1-2.pdf" H 9150 1625 50  0001 L TNN
	1    9050 2000
	-1   0    0    1   
$EndComp
$Comp
L LED:SK6812MINI LED19
U 1 1
P 8450 2000
F 0 "LED19" H 8794 2046 50  0000 L CNN
F 1 "SK6812MINI" H 8794 1955 50  0000 L CNN
F 2 "parts:YS-SK6812MINI-E_reversible" H 8500 1700 50  0001 L TNN
F 3 "https://cdn-shop.adafruit.com/product-files/2686/SK6812MINI_REV.01-1-2.pdf" H 8550 1625 50  0001 L TNN
	1    8450 2000
	-1   0    0    1   
$EndComp
$Comp
L LED:SK6812MINI LED20
U 1 1
P 7850 2000
F 0 "LED20" H 8194 2046 50  0000 L CNN
F 1 "SK6812MINI" H 8194 1955 50  0000 L CNN
F 2 "parts:YS-SK6812MINI-E_reversible" H 7900 1700 50  0001 L TNN
F 3 "https://cdn-shop.adafruit.com/product-files/2686/SK6812MINI_REV.01-1-2.pdf" H 7950 1625 50  0001 L TNN
	1    7850 2000
	-1   0    0    1   
$EndComp
$Comp
L LED:SK6812MINI LED21
U 1 1
P 7250 2000
F 0 "LED21" H 7594 2046 50  0000 L CNN
F 1 "SK6812MINI" H 7594 1955 50  0000 L CNN
F 2 "parts:YS-SK6812MINI-E_reversible" H 7300 1700 50  0001 L TNN
F 3 "https://cdn-shop.adafruit.com/product-files/2686/SK6812MINI_REV.01-1-2.pdf" H 7350 1625 50  0001 L TNN
	1    7250 2000
	-1   0    0    1   
$EndComp
$Comp
L LED:SK6812MINI LED22
U 1 1
P 6650 2000
F 0 "LED22" H 6994 2046 50  0000 L CNN
F 1 "SK6812MINI" H 6994 1955 50  0000 L CNN
F 2 "parts:YS-SK6812MINI-E_reversible" H 6700 1700 50  0001 L TNN
F 3 "https://cdn-shop.adafruit.com/product-files/2686/SK6812MINI_REV.01-1-2.pdf" H 6750 1625 50  0001 L TNN
	1    6650 2000
	-1   0    0    1   
$EndComp
$Comp
L LED:SK6812MINI LED23
U 1 1
P 6050 2000
F 0 "LED23" H 6394 2046 50  0000 L CNN
F 1 "SK6812MINI" H 6394 1955 50  0000 L CNN
F 2 "parts:YS-SK6812MINI-E_reversible" H 6100 1700 50  0001 L TNN
F 3 "https://cdn-shop.adafruit.com/product-files/2686/SK6812MINI_REV.01-1-2.pdf" H 6150 1625 50  0001 L TNN
	1    6050 2000
	-1   0    0    1   
$EndComp
$Comp
L LED:SK6812MINI LED24
U 1 1
P 5450 2000
F 0 "LED24" H 5794 2046 50  0000 L CNN
F 1 "SK6812MINI" H 5794 1955 50  0000 L CNN
F 2 "parts:YS-SK6812MINI-E_reversible" H 5500 1700 50  0001 L TNN
F 3 "https://cdn-shop.adafruit.com/product-files/2686/SK6812MINI_REV.01-1-2.pdf" H 5550 1625 50  0001 L TNN
	1    5450 2000
	-1   0    0    1   
$EndComp
$Comp
L LED:SK6812MINI LED25
U 1 1
P 4850 2000
F 0 "LED25" H 5194 2046 50  0000 L CNN
F 1 "SK6812MINI" H 5194 1955 50  0000 L CNN
F 2 "parts:YS-SK6812MINI-E_reversible" H 4900 1700 50  0001 L TNN
F 3 "https://cdn-shop.adafruit.com/product-files/2686/SK6812MINI_REV.01-1-2.pdf" H 4950 1625 50  0001 L TNN
	1    4850 2000
	-1   0    0    1   
$EndComp
Wire Wire Line
	4850 2300 5450 2300
Wire Wire Line
	4850 1700 5450 1700
Connection ~ 5450 1700
Wire Wire Line
	5450 1700 6050 1700
Connection ~ 5450 2300
Wire Wire Line
	5450 2300 6050 2300
Connection ~ 6050 1700
Wire Wire Line
	6050 1700 6650 1700
Connection ~ 6050 2300
Wire Wire Line
	6050 2300 6650 2300
Connection ~ 6650 1700
Wire Wire Line
	6650 1700 7250 1700
Connection ~ 6650 2300
Wire Wire Line
	6650 2300 7250 2300
Connection ~ 7250 1700
Wire Wire Line
	7250 1700 7850 1700
Connection ~ 7250 2300
Wire Wire Line
	7250 2300 7850 2300
Connection ~ 7850 1700
Wire Wire Line
	7850 1700 8450 1700
Connection ~ 7850 2300
Wire Wire Line
	7850 2300 8450 2300
Connection ~ 8450 1700
Wire Wire Line
	8450 1700 9050 1700
Connection ~ 8450 2300
Wire Wire Line
	8450 2300 9050 2300
Connection ~ 9050 1700
Wire Wire Line
	9050 1700 9650 1700
Connection ~ 9050 2300
Wire Wire Line
	9050 2300 9650 2300
Connection ~ 9650 1700
Wire Wire Line
	9650 1700 10250 1700
Connection ~ 9650 2300
Wire Wire Line
	9650 2300 10250 2300
Connection ~ 10250 1700
Connection ~ 10250 2300
Wire Wire Line
	10250 2300 10650 2300
$EndSCHEMATC
